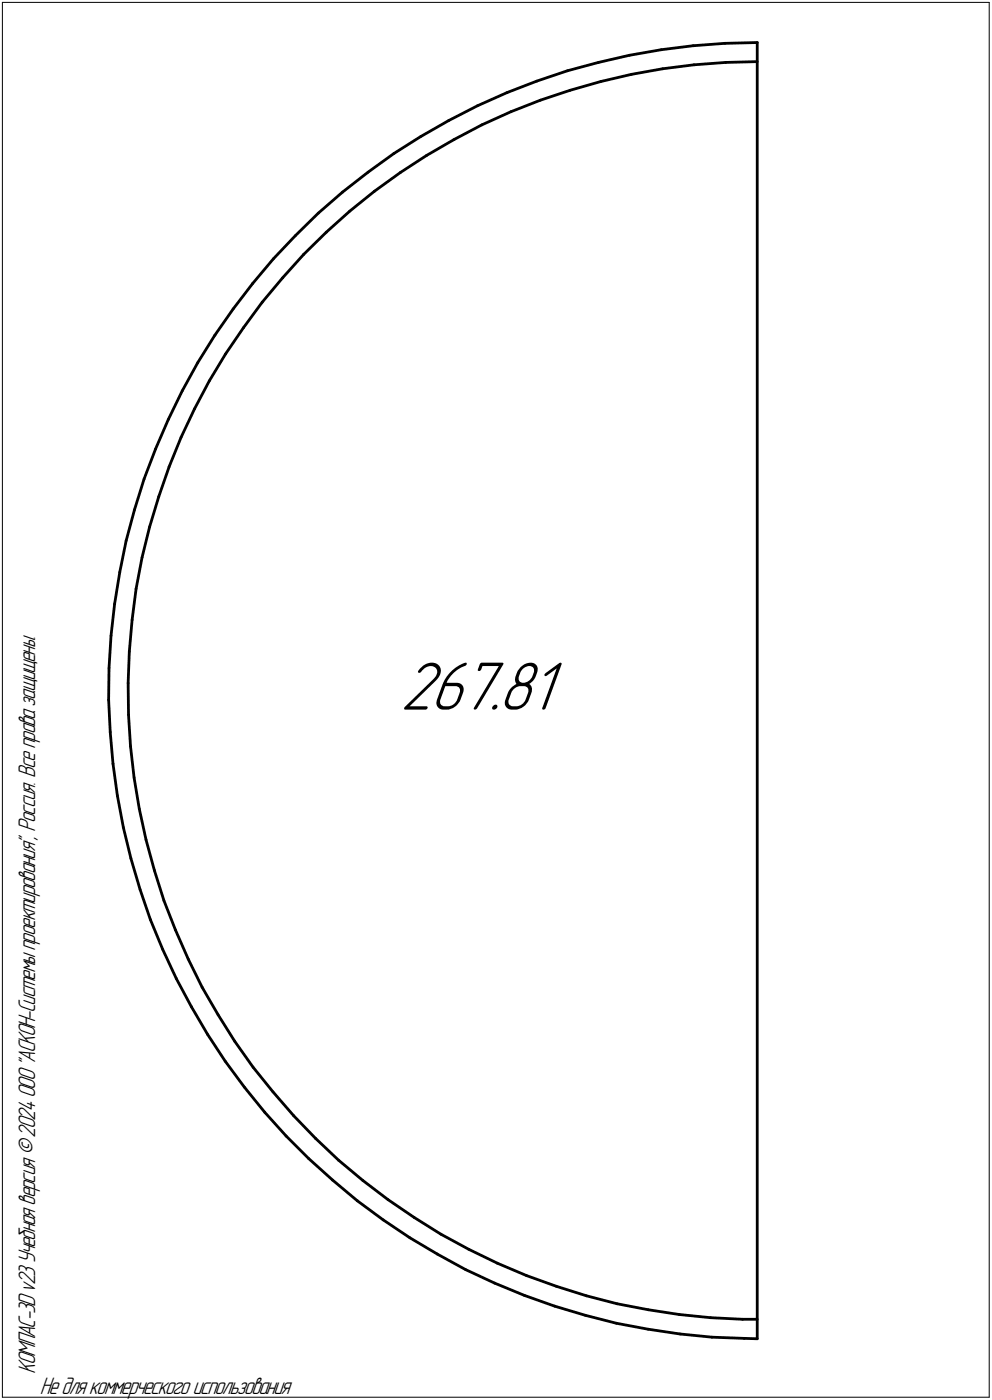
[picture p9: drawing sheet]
<svg xmlns="http://www.w3.org/2000/svg" width="211mm" height="298mm" viewBox="0 0 211 298" stroke-linecap="round" stroke-linejoin="round" font-family="sans-serif">
<g fill="none" stroke="#000" stroke-width=".59">
<path d="M107.9 19.7l6.3-2.4zM114.2 17.3l6.5-2.2zM120.7 15.1l6.6-1.8zM121.3 19.2l6.5-1.8zM127.3 13.3l6.6-1.5zM127.8 17.4l6.6-1.6zM133.9 11.8l6.8-1.2zM134.4 15.8l6.6-1.2zM140.7 10.6l6.8-.9zM141 14.6l6.7-.8zM147.5 9.7l6.8-.5zM147.7 13.8l6.7-.5z"/>
<path d="M154.3 9.2l6.8-.1zM154.4 13.3l6.7-.2zM161.1 9.1v276zM78.3 36.7l5.5-4zM83.8 32.7l5.8-3.7zM85.2 36.7l5.6-3.6zM89.6 29l5.9-3.3zM90.8 33.1l5.8-3.4zM95.5 25.7l6.1-3.2zM96.6 29.7l5.9-3.1zM101.6 22.5l6.3-2.8zM102.5 26.6l6.2-2.8z"/>
<path d="M108.7 23.8l6.3-2.5zM115 21.3l6.3-2.1zM58.2 55.1l-4.4 5.3zM60.1 59.2l-4.3 5.1zM62.8 50.2l4.9-4.8zM62.8 50.2l-4.6 4.9zM64.6 54.2l4.8-4.8zM64.6 54.2l-4.5 5zM67.7 45.4l5.2-4.5zM69.4 49.4l5-4.4zM72.9 40.9l5.4-4.2zM74.4 45l5.3-4.3z"/>
<path d="M79.7 40.7l5.5-4zM42.1 77.2l-3.3 6zM45.7 71.4l-3.6 5.8zM48 75.4l-3.5 5.7zM49.6 65.8l-3.9 5.6zM51.8 69.8l-3.8 5.6zM53.8 60.4l-4.2 5.4zM55.8 64.3l-4 5.5zM33.1 95.6l-2.5 6.4zM35.8 89.3l-2.7 6.3zM36 99.4l-2.2 6.3zM38.5 93.1l-2.5 6.3z"/>
<path d="M38.8 83.2l-3 6.1zM41.4 87l-2.9 6.1zM44.5 81.1l-3.1 5.9zM26.8 115.1l-1.3 6.7zM28.6 108.5l-1.8 6.6zM30.2 118.7l-1.2 6.7zM30.6 102l-2 6.5zM31.8 112.2l-1.6 6.5zM33.8 105.7l-2 6.5zM23.6 135.4l-.4 6.8zM24.4 128.6l-.8 6.8zM25.5 121.8l-1.1 6.8z"/>
<path d="M27.5 138.8l-.2 6.7zM28.1 132l-.6 6.8zM29 125.4l-.9 6.6zM23.1 149l.4 6.9zM23.2 142.2l-.1 6.8zM23.5 155.9l.5 6.7zM27.3 145.5v6.7zM27.3 152.2l.5 6.7zM27.8 158.9l.7 6.7zM24 162.6l1 6.8zM25 169.4l1.2 6.8zM26.2 176.2l1.7 6.6z"/>
<path d="M28.5 165.6l1.1 6.6zM29.6 172.2l1.5 6.6zM31.1 178.8l1.8 6.5zM27.9 182.8l1.9 6.6zM29.8 189.4l2.2 6.4zM32 195.8l2.6 6.4zM32.9 185.3l2 6.5zM34.9 191.8l2.4 6.2zM37.3 198l2.7 6.2zM34.6 202.2l2.9 6.2zM37.5 208.4l3.2 6zM40 204.2l3 6z"/>
<path d="M40.7 214.4l3.5 5.9zM43 210.2l3.4 5.9zM46.4 216.1l3.6 5.6zM44.2 220.3l3.7 5.7zM47.9 226l4.1 5.5zM50 221.7l3.8 5.5zM52 231.5l4.3 5.3zM53.8 227.2l4.3 5.3zM56.3 236.8l4.6 5.1zM58.1 232.5l4.4 5.1zM62.5 237.6l4.6 4.8zM60.9 241.9l4.8 4.8z"/>
<path d="M65.7 246.7l5.1 4.6zM67.1 242.4l5 4.7zM70.8 251.3l5.2 4.4zM72.1 247.1l5.1 4.3zM76 255.7l5.5 4.1zM77.2 251.4l5.3 4zM81.5 259.8l5.7 3.8zM82.5 255.4l5.6 3.8zM88.1 259.2l5.7 3.6zM87.2 263.6l5.8 3.4zM93 267l6.1 3.3zM93.8 262.8l5.9 3.2z"/>
<path d="M99.1 270.3l6.1 2.9zM99.7 266l6.1 3zM105.2 273.2l6.4 2.6zM105.8 269l6.2 2.6zM111.6 275.8l6.4 2.3zM112 271.6l6.4 2.3zM118 278.1l6.5 2zM118.4 273.9l6.4 2zM124.8 275.9l6.5 1.7zM131.3 277.6l6.6 1.3zM137.9 278.9l6.6 1zM144.5 279.9l6.7 .7z"/>
<path d="M124.5 280.1l6.6 1.7zM131.1 281.8l6.8 1.2zM137.9 283l6.8 1.1zM144.7 284.1l6.8 .6zM151.2 280.6l6.8 .3zM151.5 284.7l6.8 .3zM158 280.9h3.1zM158.3 285l2.8 .1z"/>
</g>
<path d="M85.2 139.9h35.1zM85.2 140h35.1zM85.2 140h35.1zM85.2 140.1h35.1zM85.2 140.2h35.1zM85.2 140.3h35.1zM85.2 140.4h35.1zM85.2 140.5h35.1zM85.2 140.5h35.1zM85.2 140.6h35.1zM85.2 140.7h35.1zM85.2 140.8h35.1zM85.2 140.9h35.1zM85.2 141h35.1zM85.2 141.1h35.1zM85.2 141.1h35.1zM85.2 141.2h35.1zM85.2 141.3h35.1zM85.2 141.4h35.1zM85.2 141.5h35.1zM85.2 141.6h35.1zM85.2 141.6h35.1zM85.2 141.7h35.1zM85.2 141.8h35.1zM85.2 141.9h35.1zM85.2 142h35.1zM85.2 142.1h35.1zM85.2 142.2h35.1zM85.2 142.2h35.1zM85.2 142.3h35.1zM85.2 142.4h35.1zM85.2 142.5h35.1zM85.2 142.6h35.1zM85.2 142.7h35.1zM85.2 142.7h35.1zM85.2 142.8h35.1zM85.2 142.9h35.1zM85.2 143h35.1zM85.2 143.1h35.1zM85.2 143.2h35.1zM85.2 143.3h35.1zM85.2 143.3h35.1zM85.2 143.4h35.1zM85.2 143.5h35.1zM85.2 143.6h35.1zM85.2 143.7h35.1zM85.2 143.8h35.1zM85.2 143.8h35.1zM85.2 143.9h35.1zM85.2 144h35.1zM85.2 144.1h35.1zM85.2 144.2h35.1zM85.2 144.3h35.1zM85.2 144.4h35.1zM85.2 144.4h35.1zM85.2 144.5h35.1zM85.2 144.6h35.1zM85.2 144.7h35.1zM85.2 144.8h35.1zM85.2 144.9h35.1zM85.2 144.9h35.1zM85.2 145h35.1zM85.2 145.1h35.1zM85.2 145.2h35.1zM85.2 145.3h35.1zM85.2 145.4h35.1zM85.2 145.5h35.1zM85.2 145.5h35.1zM85.2 145.6h35.1zM85.2 145.7h35.1zM85.2 145.8h35.1zM85.2 145.9h35.1zM85.2 146h35.1zM85.2 146h35.1zM85.2 146.1h35.1zM85.2 146.2h35.1zM85.2 146.3h35.1zM85.2 146.4h35.1zM85.2 146.5h35.1zM85.2 146.6h35.1zM85.2 146.6h35.1zM85.2 146.7h35.1zM85.2 146.8h35.1zM85.2 146.9h35.1zM85.2 147h35.1zM85.2 147.1h35.1zM85.2 147.2h35.1zM85.2 147.2h35.1zM85.2 147.3h35.1zM85.2 147.4h35.1zM85.2 147.5h35.1zM85.2 147.6h35.1zM85.2 147.7h35.1zM85.2 147.7h35.1zM85.2 147.8h35.1zM85.2 147.9h35.1zM85.2 148h35.1zM85.2 148.1h35.1zM85.2 148.2h35.1zM85.2 148.3h35.1zM85.2 148.3h35.1zM85.2 148.4h35.1zM85.2 148.5h35.1zM85.2 148.6h35.1zM85.2 148.7h35.1zM85.2 148.8h35.1zM85.2 148.8h35.1zM85.2 148.9h35.1zM85.2 149h35.1zM85.2 149.1h35.1zM85.2 149.2h35.1zM85.2 149.3h35.1zM85.2 149.4h35.1zM85.2 149.4h35.1zM85.2 149.5h35.1zM85.2 149.6h35.1zM85.2 149.7h35.1zM85.2 149.8h35.1zM85.2 149.9h35.1zM85.2 149.9h35.1zM85.2 150h35.1zM85.2 150.1h35.1zM85.2 150.2h35.1zM85.2 150.3h35.1zM85.2 150.4h35.1zM85.2 150.5h35.1zM85.2 150.5h35.1zM85.2 150.6h35.1zM85.2 150.7h35.1zM85.2 150.8h35.1zM85.2 150.9h35.1zM85.2 151h35.1zM85.2 151h35.1zM85.2 151.1h35.1zM85.2 151.2h35.1zM85.2 151.3h35.1zM85.2 151.4h35.1zM85.2 151.5h35.1zM85.2 151.6h35.1zM85.2 151.6h35.1zM85.2 151.7h35.1zM85.2 151.8h35.1zM85.2 151.9h35.1zM85.2 152h35.1zM85.2 152.1h35.1zM85.2 152.1h35.1zM85.2 152.2h35.1zM85.2 152.3h35.1zM85.2 152.4h35.1zM85.2 152.5h35.1zM85.2 152.6h35.1zM85.2 152.7h35.1zM85.2 152.7h35.1zM85.2 152.8h35.1zM85.2 152.9h35.1zM85.2 153h35.1zM85.2 153.1h35.1zM85.2 153.2h35.1zM85.2 153.2h35.1zM85.2 153.3h35.1zM85.2 153.4h35.1zM85.2 153.5h35.1zM85.2 153.6h35.1zM85.2 153.7h35.1zM85.2 153.8h35.1zM85.2 153.8h35.1zM85.2 153.9h35.1zM85.2 154h35.1zM85.2 154.1h35.1z" fill="#fff" stroke="#fff" stroke-width=".21"/>
<path d="M.5 .5v297zM.5 .5h210zM210.5 .5v297zM.5 297.5h210z" fill="none" stroke="#000" stroke-width=".21"/>
<text font-size="15.6" x="85.1" y="151.1">267.81</text>
<g font-size="5.4">
<text x="7.5" y="292.5" transform="rotate(-90 7.5 292.5)">КОМПАС-3Dv23Учебнаяверсия©2024ООО&quot;АСКОН-Системыпроектирования&quot;, Россия. Всеправазащищены.</text>
<text x="8.5" y="296.7">Недлякоммерческогоиспользования</text>
</g>
</svg>
